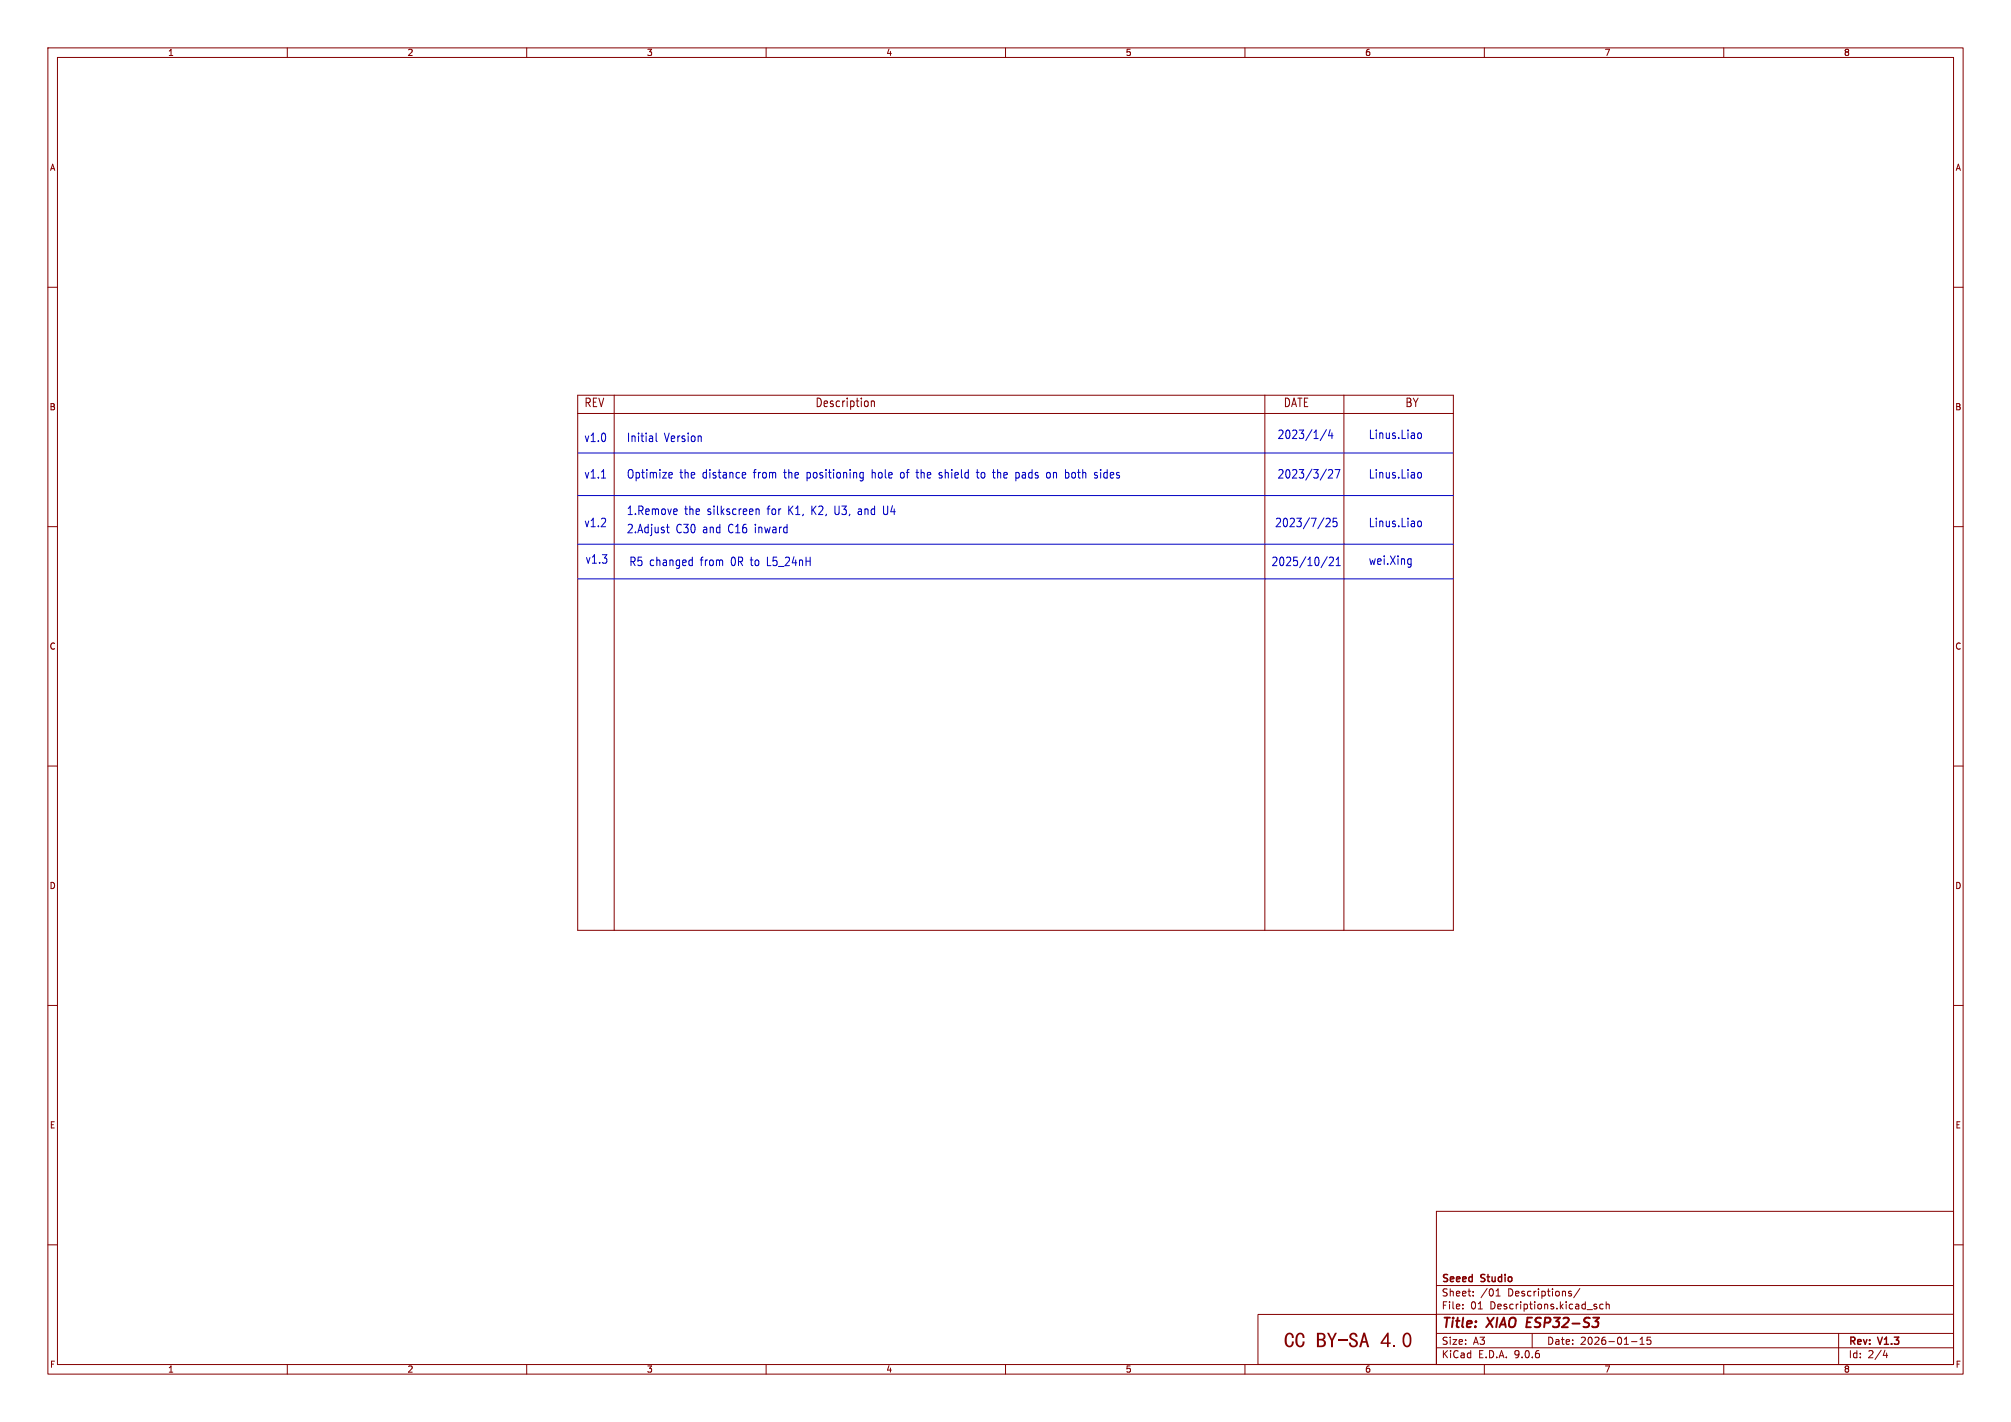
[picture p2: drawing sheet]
<svg xmlns="http://www.w3.org/2000/svg" width="420mm" height="297mm" viewBox="0 0 420 297" stroke-linecap="round" stroke-linejoin="round" font-family="sans-serif">
<g fill="none" stroke="#840000" stroke-width=".21">
<path d="M10 10h400v277h-400zM12 12h396v273h-396zM60 10v2M110 10v2M160 10v2M210 10v2M260 10v2M310 10v2M360 10v2M10 60h2M408 60h2M120.6 82.6h182.9v111.7h-182.9z"/>
<path d="M120.6 86.4h182.9M128.3 82.6v111.7M182 83.7v1.2M182 83.9l.2-.2 .3 .1 .1 1.1M264.2 82.6v111.7M280.7 82.6v111.7M10 110h2M408 110h2M10 160h2M408 160h2M10 210h2M408 210h2"/>
<path d="M300 253h108v32h-108zM10 260h2M262.7 274.5h37.3v10.5h-37.3zM300 278.5h108M300 274.5h108M300 268.5h108M305.5 273.2v.2M305.5 272.5v.1M307.7 270.5v.2M307.7 269.8v.1M312.4 270.7h.9M312.4 269.6l.5-.4v1.5"/>
<path d="M320 278.5v3M327.7 270.1l.5 .3v.2l-.5 .1M327.7 269.8h.5M329.9 269.1l-1.2 1.9M333.1 272.9l.3 .1 .1 .2-.2 .2h-.3M333.1 272.4l.3 .1M334.8 272.5l-.4-.1-.3 .3 .1 .6h.6M335.4 272.5l.3-.1 .3 .1 .1 .9M335.4 271.9v1.5M342.5 279.7l.4-.4v1.5M344.7 279.3h-.7l-.1 .7 .3-.1h.5l.1 .2-.1 .5-.2 .2-.6-.2M384 278.5v6.5"/>
<path d="M408 260h2M60 285v2M110 285v2M160 285v2M210 285v2M260 285v2M300 281.5h108M310 285v2M340.7 280.2h1.2M342.5 280.8h.9M360 285v2M393.7 282l-.4 1.1h.9"/>
<path d="M394 282.6v1"/>
</g>
<path d="M319 275.2l-.2 2h.9M332.7 275.2h1.3l-.8 .8M333.8 276.2l-.2 .8" fill="none" stroke="#840000" stroke-width=".4"/>
<g fill="none" stroke="#0000c2" stroke-width=".21">
<path d="M120.6 94.6h182.9M125.6 99.9h.9M137 90.5v1.5l.2 .2M139.8 98.8l.4-.1 .2 .4-.7 .2M139.8 99.8h.5M155.2 98.7l.5 .1v.3l-.7 .2M155.7 99.8l-.5 .1M179.6 99.7l.2 .2 .5-.1M180.3 98.8l-.5-.1-.2 .1M180.3 98.7v1.4l-.3 .3h-.4M191.3 98.7h.6M196.1 99.8l.4 .1"/>
<path d="M196.3 98.7l-.2 .2 .2 .4M203.9 98.7h.6M204.1 98.1v1.5l.4 .3M207.3 98.7h.5M207.7 99.9h.1M212.3 98.7h.3l.3 .3M212.9 99.5l-.2 .3-.4 .1M218.9 98.7l.3 .1 .2 .2-.1 .7-.4 .2M229 99.3l.2 .2-.2 .4M229 98.7l.1 .1M277 89.7l-1.3 2.3M277 98l-1.3 2.3"/>
<path d="M277.5 98.2l.5-.1 .3 .5-.9 1.3h.9M277.8 89.7l-.3 1.3h.9M278.2 90.4v1.2M278.8 98.1h1l-.6 1.8M296.1 90.8l.3-.4 .3 .1 .2 .3-.2 .7-.3 .1-.3-.3M296.1 99l.3-.3 .3 .1 .2 .2-.2 .8-.3 .1-.3-.4M120.6 113.7h182.9M120.6 103.5h182.9M139.2 110.1h.6M139.4 109.5v1.5l.4 .3M140.9 106.3l.4 .1 .1 .3-.7 .2M141.3 107.4l-.4 .1"/>
<path d="M144.2 117h.4M144.6 116.4v1.7M144.6 118.1h-.4M157.9 106.5l.2-.2 .4 .1v1.1M157.9 106.3v1.2M184.5 105.7v1.4l.2 .3M276.5 108.2l-1.3 2.2M276.9 108.4l.6-.2 .3 .5-.9 1.3h.9M277.2 116.3l-1.3 2.3M277.6 116.5l.6-.1 .3 .5-1 1.2h1M279.1 118.1h.8M279.1 116.9l.4-.5v1.7"/>
<path d="M279.2 108.2h-.7l-.1 .9 .2-.2 .5 .1 .1 .3v.5l-.2 .2-.6-.2M294.3 116.7l.4 .1M294.7 116.7v1.4l-.3 .4M294.7 117.8l-.4 .1M296.1 109.2l.3-.4 .3 .1 .2 .3-.2 .7-.3 .1-.3-.3M120.6 120.9h182.9"/>
</g>
<text font-size="4.5" fill="#840000" x="268.1" y="282.4">CCBY-SA4.0</text>
<g font-size="2.8" fill="#840000">
<text x="301" y="277.9">Title:</text>
<text x="310.6" y="277.9">XIAO</text>
<text x="319.6" y="277.9">ESP32-S3</text>
</g>
<g font-size="2.5" fill="#840000">
<text x="122" y="85.2">REV</text>
<text x="170.2" y="85.2">Description</text>
<text x="268" y="85.2">DATE</text>
<text x="293.4" y="85.2">BY</text>
</g>
<g font-size="2.5" fill="#0000c2">
<text x="121.9" y="92.5">v1.0</text>
<text x="130.8" y="92.5">Initial</text>
<text x="138.7" y="92.5">Version</text>
<text x="266.7" y="91.8">2023/1/4</text>
<text x="285.8" y="91.8">Linus.Liao</text>
<text x="121.9" y="100.1">v1.1</text>
<text x="130.8" y="100.1">Optimize</text>
<text x="141.9" y="100.1">the</text>
<text x="146.7" y="100.1">distance</text>
<text x="157.5" y="100.1">from</text>
<text x="164" y="100.1">the</text>
<text x="168.9" y="100.1">positioning</text>
<text x="182.6" y="100.1">hole</text>
<text x="188.7" y="100.1">of</text>
<text x="192.3" y="100.1">the</text>
<text x="197.1" y="100.1">shield</text>
<text x="205.2" y="100.1">to</text>
<text x="208.7" y="100.1">the</text>
<text x="213.6" y="100.1">pads</text>
<text x="220.2" y="100.1">on both</text>
<text x="230.5" y="100.1">sides</text>
<text x="266.7" y="100.1">2023/3/27</text>
<text x="285.8" y="100.1">Linus.Liao</text>
<text x="130.8" y="107.7">1.Remove</text>
<text x="142.9" y="107.7">the</text>
<text x="147.7" y="107.7">silkscreen</text>
<text x="160.4" y="107.7">for</text>
<text x="164.9" y="107.7">K1,</text>
<text x="169.9" y="107.7">K2,</text>
<text x="174.8" y="107.7">U3,</text>
<text x="179.9" y="107.7">and</text>
<text x="185.3" y="107.7">U4</text>
<text x="121.9" y="110.2">v1.2</text>
<text x="130.8" y="111.5">2.Adjust</text>
<text x="141.1" y="111.5">C30</text>
<text x="146.8" y="111.5">and</text>
<text x="152.2" y="111.5">C16</text>
<text x="157.9" y="111.5">inward</text>
<text x="266.2" y="110.2">2023/7/25</text>
<text x="285.8" y="110.2">Linus.Liao</text>
<text x="122.2" y="117.9">v1.3</text>
<text x="131.3" y="118.4">R5 changed</text>
<text x="146.3" y="118.4">from</text>
<text x="152.8" y="118.4">0R to</text>
<text x="160.6" y="118.4">L5_24nH</text>
<text x="265.4" y="118.4">2025/10/21</text>
<text x="285.8" y="118.1">wei.Xing</text>
</g>
<g font-size="2.1" fill="#840000">
<text x="301" y="268.2">Seeed</text>
<text x="309.4" y="268.2">Studio</text>
<text x="301" y="273.7">File:</text>
<text x="301" y="271">Sheet:</text>
<text x="307.1" y="273.7">01</text>
<text x="309.2" y="271">/01</text>
<text x="311.2" y="273.7">Descriptions.kicad_sch</text>
<text x="314.9" y="271">Descriptions/</text>
<text x="301" y="281.1">Size:</text>
<text x="307.6" y="281.1">A3</text>
<text x="323" y="281.1">Date:</text>
<text x="330" y="281.1">2026-01-15</text>
<text x="386" y="281.3">Rev:</text>
<text x="392.4" y="281.3">V1.3</text>
<text x="301" y="283.9">KiCad</text>
<text x="308.7" y="283.9">E.D.A.</text>
<text x="316.3" y="283.9">9.0.6</text>
<text x="386" y="283.9">Id:</text>
<text x="390.1" y="283.9">2/4</text>
</g>
<g font-size="1.8" fill="#840000">
<text x="35" y="11.9">1</text>
<text x="85" y="11.9">2</text>
<text x="135" y="11.9">3</text>
<text x="185" y="11.9">4</text>
<text x="235" y="11.9">5</text>
<text x="285" y="11.9">6</text>
<text x="335" y="11.9">7</text>
<text x="385" y="11.9">8</text>
<text x="10.3" y="35.9">A</text>
<text x="408.3" y="35.9">A</text>
<text x="10.3" y="85.9">B</text>
<text x="408.2" y="85.9">B</text>
<text x="10.3" y="135.9">C</text>
<text x="408.2" y="135.9">C</text>
<text x="10.3" y="185.9">D</text>
<text x="408.2" y="185.9">D</text>
<text x="10.3" y="235.9">E</text>
<text x="408.3" y="235.9">E</text>
<text x="10.3" y="285.9">F</text>
<text x="35" y="286.9">1</text>
<text x="85" y="286.9">2</text>
<text x="135" y="286.9">3</text>
<text x="185" y="286.9">4</text>
<text x="235" y="286.9">5</text>
<text x="285" y="286.9">6</text>
<text x="335" y="286.9">7</text>
<text x="385" y="286.9">8</text>
<text x="408.3" y="285.9">F</text>
</g>
</svg>
